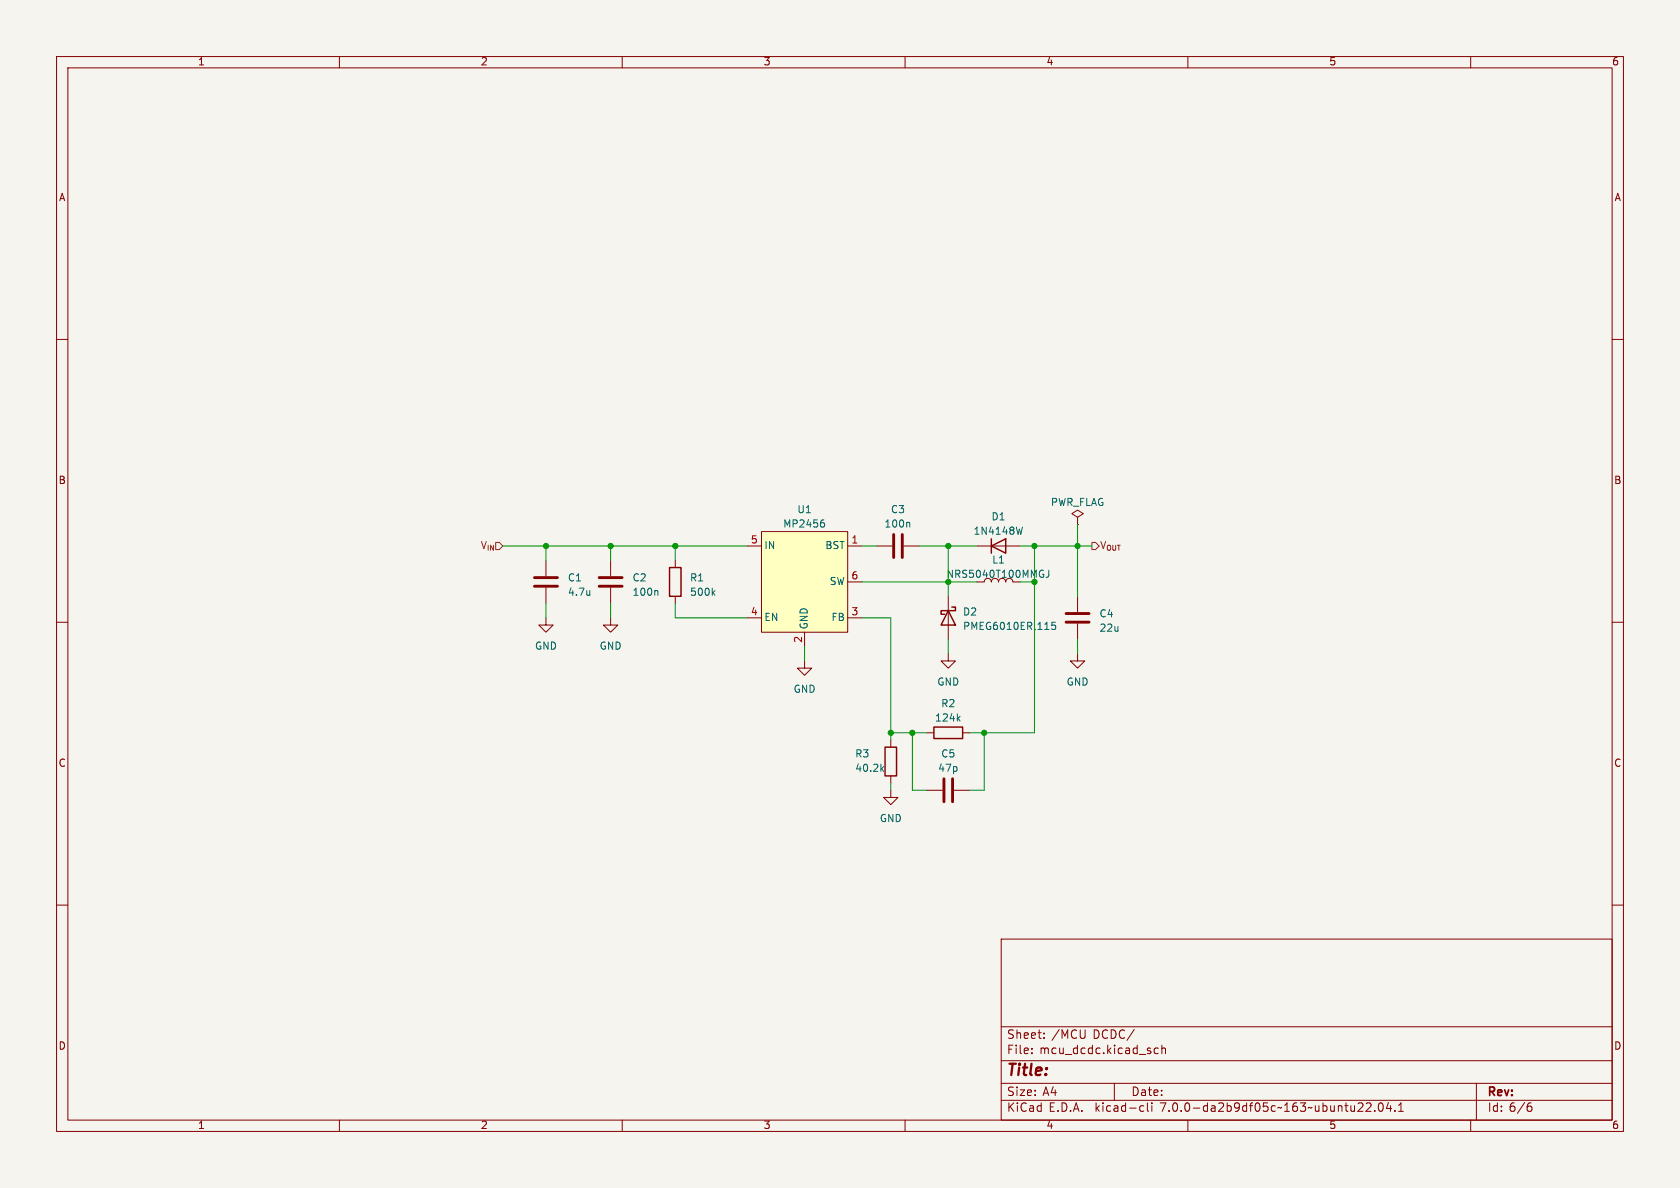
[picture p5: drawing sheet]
<svg xmlns="http://www.w3.org/2000/svg" width="297mm" height="210mm" viewBox="0 0 297 210" stroke-linecap="round" stroke-linejoin="round" font-family="sans-serif">
<path d="M0 0h297v210h-297z" fill="#f5f4ef" stroke="#f5f4ef" stroke-width=".18"/>
<g fill="none" stroke="#840000" stroke-width=".18">
<path d="M10 10h277v190h-277zM12 12h273v186h-273zM60 10v2M110 10v2M160 10v2M210 10v2M260 10v2M10 60h2M285 60h2M96.5 99.1v2.8M107.9 99.1v2.8M119.4 99.1v1.2"/>
<path d="M132.1 96.5h2.5M134.6 94h15.3v17.8h-15.3zM149.9 96.5h2.5M154.9 96.5h2.8M159.8 96.5h2.8M172.7 96.5h7.6M190.5 91.4l1-.6-1-.6-1 .6 1 .6v1.3M190.5 92.7h.1M10 110h2M96.5 109.2v1.3h1.3l-1.3 1.3-1.3-1.3h1.3M96.5 103.9v2.8M107.9 109.2v1.3h1.3l-1.3 1.3-1.2-1.3h1.2"/>
<path d="M107.9 103.9v2.8M119.4 105.4v1.3M132.1 109.2h2.5M142.2 116.8v1.3h1.3l-1.3 1.3-1.2-1.3h1.2M142.2 111.8v2.5M149.9 109.2h2.5M149.9 102.9h2.5M167.6 115.6v1.2h1.3l-1.3 1.3-1.2-1.3h1.2M167.6 105.4v7.6M190.5 115.6v1.2h1.3l-1.3 1.3-1.3-1.3h1.3M190.5 105.4v2.8M190.5 110.2v2.8"/>
<path d="M285 110h2M157.5 139.7v1.3h1.2l-1.2 1.2-1.3-1.2h1.3M157.5 130.8v1.3M157.5 137.2v1.2M163.8 129.5h1.3M163.8 139.7h2.8M168.7 139.7h2.7M170.2 129.5h1.2M10 160h2M285 160h2M177 166h108v32h-108zM60 198v2"/>
<path d="M110 198v2M160 198v2M177 194.5h108M177 191.5h108M177 187.5h108M177 181.5h108M182.4 186.1v.2M182.4 185.3v.2M184.6 183.4v.2M184.6 182.6v.2M191.8 182.1v1.3M197 191.5v3"/>
<path d="M201.8 195.5h.4M202.2 196.4l-.4 .1M202.8 195v1.2l.3 .3M203.6 195v.1M203.6 195.5v1M204.8 185.3h-.5l-.3 .2v.5l.2 .2h.6M205.4 185.4l.2-.1h.4v1M205.4 184.8v1.5M210 198v2M241.5 195.1l.6-.1 .2 .1 .1 .3-.9 1.1h.9M243 196.3v.2M243.9 195h.1a.81 .81 0 0 1 .6 .6 .81 .81 0 0 1-.3 .8l-.1 .1a.81 .81 0 0 1-.6-.7 .81 .81 0 0 1 .3-.8z"/>
<path d="M245.5 194.9l-.4 1.1h.9M245.8 195.5v1M246.6 196.3v.2M247.2 196.5h.9M247.2 195.4l.5-.4v1.5M260 198v2M261 191.5v6.5M270.3 195.5h.2l.3 .3v.5l-.5 .2M270.7 195h-.4"/>
</g>
<g fill="none" stroke="#006464" stroke-width=".18">
<path d="M145.3 92.4h.2l.3 .2-.1 .5-.4 .1M145.4 91.9h.3M160.7 92.3l.1 .2v.7M180.8 93.2l-.3 1.2M116.1 104.4l.2 .2v.6M126 104.8l.4 .4M126.4 104.4l-.5 .5M185.4 100.8v.9a.41 .41 0 0 1-.5 .4M186.6 110h-.6l-.1 .6 .2-.1h.4l.1 .2v.5l-.2 .1-.5-.1M155.9 135.9l.3 .5M156.2 135.5l-.5 .5M169.4 127l.3 .5"/>
<path d="M169.7 126.6l-.5 .5"/>
</g>
<path d="M158 94.5v4.1M159.5 94.5v4.1M94.5 103.6h4.1M94.5 102.1h4.1M105.9 103.6h4.1M105.9 102.1h4.1M188.5 110h4M188.5 108.5h4M166.9 137.7v4M168.4 137.7v4" fill="none" stroke="#840000" stroke-width=".51"/>
<path d="M175.3 96.5l2.5-1.2v2.5zM175.3 95.3v2.5M118.4 100.3h2v5.1h-2zM167.6 108l1.3 2.5h-2.5zM168.3 107.3h.6v.7h-2.5v.6h.6M156.5 132.1h2v5.1h-2zM165.1 128.5h5.1v2.1h-5.1z" fill="none" stroke="#840000" stroke-width=".25"/>
<path d="M134.6 94h15.3v17.8h-15.3z" fill="#ffffc2" stroke="#ffffc2" stroke-width=".18"/>
<path d="M193 95.9h.7l.6 .6-.6 .7h-.7z" fill="none" stroke="#725600" stroke-width=".18"/>
<g fill="none" stroke="#009600" stroke-width=".18">
<path d="M88.9 96.5h43.2M96.5 96.5v2.6M107.9 96.5v2.6M119.4 96.5v2.6M152.4 96.5h2.5M162.6 96.5h10.1M167.6 96.5v8.9M180.3 96.5h12.7M182.9 96.5v33h-11.5M190.5 92.7v12.7M96.5 106.7v2.5M107.9 106.7v2.5"/>
<path d="M119.4 106.7v2.5h12.7M142.2 114.3v2.5M152.4 109.2h5.1v21.6M152.4 102.9h20.3M167.6 113v2.6M190.5 113v2.6M157.5 129.5h6.3M157.5 138.4v1.3M161.3 129.5v10.2h2.5M174 129.5v10.2h-2.6"/>
</g>
<g fill="#009600" stroke="#009600" stroke-width=".18">
<circle cx="157.5" cy="129.5" r=".46"/>
<circle cx="119.4" cy="96.5" r=".46"/>
<circle cx="167.6" cy="96.5" r=".46"/>
<circle cx="96.5" cy="96.5" r=".46"/>
<circle cx="107.9" cy="96.5" r=".46"/>
<circle cx="182.9" cy="102.9" r=".46"/>
<circle cx="161.3" cy="129.5" r=".46"/>
<circle cx="182.9" cy="96.5" r=".46"/>
<circle cx="190.5" cy="96.5" r=".46"/>
<circle cx="174" cy="129.5" r=".46"/>
<circle cx="167.6" cy="102.9" r=".46"/>
</g>
<text font-size="2.8" fill="#840000" x="178" y="190.8">Title:</text>
<g font-size="2.1" fill="#840000">
<text x="178" y="183.9">Sheet:</text>
<text x="185.9" y="183.9">/MCU</text>
<text x="193.2" y="183.9">DCDC/</text>
<text x="178" y="186.6">File:</text>
<text x="183.8" y="186.6">mcu_dcdc.kicad_sch</text>
<text x="178" y="196.8">KiCad</text>
<text x="178" y="194">Size:</text>
<text x="184.3" y="194">A4</text>
<text x="185.4" y="196.8">E.D.A.</text>
<text x="193.7" y="196.8">kicad-cli</text>
<text x="200" y="194">Date:</text>
<text x="205.2" y="196.8">7.0.0-da2b9df05c~163~ubuntu22.04.1</text>
<text x="263" y="194.2">Rev:</text>
<text x="263" y="196.8">Id: 6/6</text>
</g>
<g font-size="1.8" fill="#840000">
<text x="35" y="11.8">1</text>
<text x="85" y="11.8">2</text>
<text x="135" y="11.8">3</text>
<text x="185" y="11.8">4</text>
<text x="235" y="11.8">5</text>
<text x="285" y="11.8">6</text>
<text x="10.4" y="35.8">A</text>
<text x="285.4" y="35.8">A</text>
<text x="10.3" y="85.8">B</text>
<text x="285.3" y="85.8">B</text>
<text x="10.3" y="135.8">C</text>
<text x="285.3" y="135.8">C</text>
<text x="10.3" y="185.8">D</text>
<text x="285.3" y="185.8">D</text>
<text x="35" y="199.8">1</text>
<text x="85" y="199.8">2</text>
<text x="135" y="199.8">3</text>
<text x="185" y="199.8">4</text>
<text x="235" y="199.8">5</text>
<text x="285" y="199.8">6</text>
</g>
<g font-size="1.8" fill="#006464">
<text x="185.7" y="89.7">PWR_FLAG</text>
<text x="138.4" y="93.5">MP2456</text>
<text x="140.9" y="91">U1</text>
<text x="156.3" y="93.5">100n</text>
<text x="157.4" y="91">C3</text>
<text x="172.1" y="94.8">1N4148W</text>
<text x="175.2" y="92.3">D1</text>
<text x="135.1" y="97.3">IN</text>
<text x="145.8" y="97.3">BST</text>
<text x="175.3" y="99.9">L1</text>
<text x="100.3" y="103.1">C1</text>
<text x="100.3" y="105.6">4.7u</text>
<text x="111.8" y="103.1">C2</text>
<text x="111.8" y="105.6">100n</text>
<text x="121.9" y="103.1">R1</text>
<text x="121.9" y="105.6">500k</text>
<text x="146.6" y="103.7">SW</text>
<text x="135.1" y="110">EN</text>
<text x="143.1" y="111.3" transform="rotate(-90 143.1 111.3)">GND</text>
<text x="146.9" y="110">FB</text>
<text x="170.2" y="109.1">D2</text>
<text x="170.2" y="111.6">PMEG6010ER,115</text>
<text x="194.3" y="109.4">C4</text>
<text x="194.3" y="112">22u</text>
<text x="94.5" y="115.1">GND</text>
<text x="106" y="115.1">GND</text>
<text x="140.2" y="122.7">GND</text>
<text x="165.6" y="121.5">GND</text>
<text x="166.3" y="125.3">R2</text>
<text x="188.5" y="121.5">GND</text>
<text x="165.2" y="127.8">124k</text>
<text x="151.1" y="134.2">R3</text>
<text x="151.1" y="136.7">40.2k</text>
<text x="165.8" y="136.7">47p</text>
<text x="166.3" y="134.2">C5</text>
<text x="155.5" y="145.6">GND</text>
</g>
<g font-size="1.8" fill="#725600">
<text x="84.8" y="97.3">V_{IN}</text>
<text x="194.5" y="97.3">V_{OUT}</text>
</g>
<g font-size="1.8" fill="#a90000">
<text x="132.7" y="96.3">5</text>
<text x="150.5" y="96.3">1</text>
<text x="150.5" y="102.6">6</text>
<text x="132.7" y="109">4</text>
<text x="142" y="113.7" transform="rotate(-90 142 113.7)">2</text>
<text x="150.5" y="109">3</text>
</g>
<text font-size="1.8" fill="#009600" x="167.3" y="102.4">NRS5040T100MMGJ</text>
</svg>
